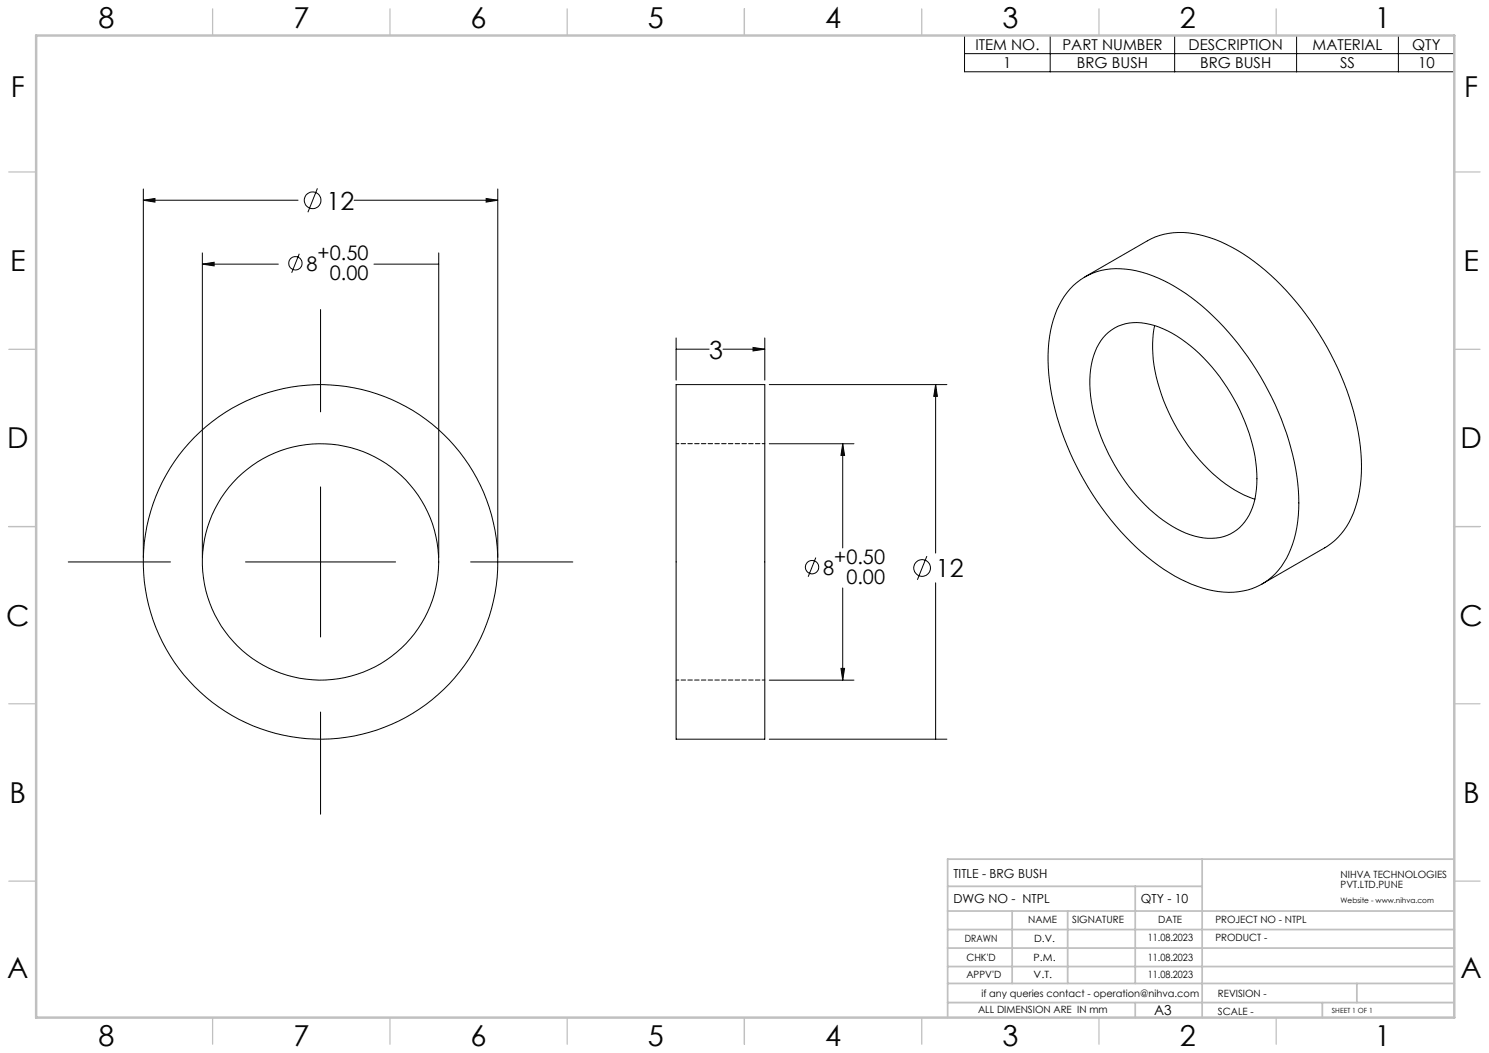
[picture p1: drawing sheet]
<svg xmlns="http://www.w3.org/2000/svg" width="420mm" height="297mm" viewBox="0 0 420 297" stroke-linecap="round" stroke-linejoin="round" font-family="sans-serif">
<g fill="none" stroke="#000" stroke-width=".28">
<path d="M272.1 10h138.1v10.2h-138.1zM272.1 15.1h138.1M296.2 10v10.2M331.3 10v10.2M365.7 10v10.2M394.4 10v10.2M40.4 56.5l3.3-.5v1zM40.4 53.3v103.9M40.4 56.5h43.7M89.5 53.1l-2.6 6.8M99.9 56.5h40.5M137.1 56l3.3 .5-3.3 .5z"/>
<path d="M140.4 53.3v103.9M57.1 74.5l3.3-.5v1zM57.1 71.3v85.9M57.1 74.5h21.4M84.4 71.6l-2.1 5.3M105.5 74.5h18.3M123.8 71.3v85.9M306 78.1l17.7-10.2a21 21 0 0 1 17.5-.9 56.3 56.3 0 0 1 24.5 18.2 79.8 79.8 0 0 1 18.2 42.7 32.7 32.7 0 0 1-4.8 21.7l-2.7 2.9-2 1.6-18.4 10.6M90.4 87.3v28.9M190.7 95.3v11.9M190.7 98.5h9.3M203.9 98.5h11.8"/>
<path d="M212.4 98l3.3 .5-3.3 .5zM215.7 95.3v11.9M302.8 80.5a18.8 18.8 0 0 1 17.7-4.1 50.7 50.7 0 0 1 24.7 15.8 80.5 80.5 0 0 1 21 45.9 32.9 32.9 0 0 1-4.8 21.7 18.3 18.3 0 0 1-19.2 6.8 45.5 45.5 0 0 1-21.7-12.2 81.5 81.5 0 0 1-24.7-48.7 33.9 33.9 0 0 1 4.4-22.1zM311.9 94.4a12.9 12.9 0 0 1 13.7-2.6 40.9 40.9 0 0 1 20.5 17.5 47.1 47.1 0 0 1 8.3 28.6 15 15 0 0 1-7.3 12.7 15.8 15.8 0 0 1-13.9-.8 48.3 48.3 0 0 1-21.3-23.4 41 41 0 0 1-4.1-23.5 15.9 15.9 0 0 1 4.1-8.5zM325.7 91.9a37.4 37.4 0 0 0 2.5 21 52.2 52.2 0 0 0 20.1 25.4l2.6 1.3 3 1.2M190.7 108.5h25v100h-25zM217 108.5h50.1M263.9 108.5l.5 3.3h-1zM263.9 108.5v47.5M90.4 137.3v42.4M217 125.2h23.9M237.7 125.2l.5 3.2h-1z"/>
<path d="M237.7 125.2v29.3M19.3 158.5h28.8M69.3 158.5h42.3M132.8 158.5h28.8M230.1 157.3l-2.1 5.4M261.4 156.8l-2.6 6.7M237.7 165.8v26M263.9 164.4v44.1M217 191.8h23.9M237.2 188.5h1l-.5 3.3zM90.4 200.8v28.9M217 208.5h50.1"/>
<circle cx="88.2" cy="56.5" r="2.34"/>
<circle cx="83.3" cy="74.3" r="1.88"/>
<circle cx="90.4" cy="158.5" r="50"/>
<circle cx="90.4" cy="158.5" r="33.3"/>
<circle cx="229" cy="160" r="1.89"/>
<circle cx="260.1" cy="160.2" r="2.36"/>
</g>
<g fill="none" stroke="#c0c0c0" stroke-width=".35">
<path d="M60 2.5v7.5M110 2.5v7.5M160 2.5v7.5M210 2.5v7.5M260 2.5v7.5M310 2.5v7.5M360 2.5v7.5M2.5 48.5h7.5M410 48.5h7.5M2.5 98.5h7.5M410 98.5h7.5M2.5 148.5h7.5"/>
<path d="M410 148.5h7.5M2.5 198.5h7.5M410 198.5h7.5M2.5 248.5h7.5M410 248.5h7.5M60 287v7.5M110 287v7.5M160 287v7.5M210 287v7.5M260 287v7.5M310 287v7.5M360 287v7.5"/>
</g>
<g fill="none" stroke="#c0c0c0" stroke-width=".5">
<path d="M267.3 257h142.7M267.3 250h71.8M285.5 257v20.4M301.2 257v20.4M320.2 250v27.4M339.1 242.3v44.7M410 242.3h-142.7v44.7M267.3 272.6h142.9M267.3 267.4h142.9M267.3 262.2h142.9M267.3 277.4h142.9M382.7 277.4v5.4"/>
<path d="M267.3 282.8h142.7M320.2 282.8v4.2M373 282.8v4.2"/>
</g>
<path d="M10.2 10h400v277h-400z" fill="none" stroke="#c0c0c0" stroke-width=".7"/>
<g fill="#000">
<path d="M40.4 56.5l3.3-.5v1zM137.1 56l3.3 .5-3.3 .5zM263.9 108.5l.5 3.3h-1zM212.4 98l3.3 .5-3.3 .5z"/>
<path d="M57.1 74.5l3.3-.5v1zM237.7 125.2l.5 3.2h-1zM237.2 188.5h1l-.5 3.3z"/>
</g>
<path d="M215.7 125.1h-25M190.7 191.8h25" fill="none" stroke="#000" stroke-width=".28" stroke-dasharray="1.3 .6" stroke-dashoffset=".5"/>
<g font-size="8.1">
<text x="27.8" y="8">8</text>
<text x="82.8" y="8">7</text>
<text x="132.8" y="8">6</text>
<text x="182.8" y="8">5</text>
<text x="232.8" y="8">4</text>
<text x="282.8" y="8">3</text>
<text x="332.8" y="8">2</text>
<text x="387.8" y="8">1</text>
<text x="3" y="27.2">F</text>
<text x="413" y="27.2">F</text>
<text x="2.8" y="76.5">E</text>
<text x="412.8" y="76.5">E</text>
<text x="2" y="126.5">D</text>
<text x="412" y="126.5">D</text>
<text x="1.7" y="176.5">C</text>
<text x="411.7" y="176.5">C</text>
<text x="2.7" y="226.5">B</text>
<text x="412.7" y="226.5">B</text>
<text x="2" y="275.7">A</text>
<text x="412" y="275.7">A</text>
<text x="27.8" y="295">8</text>
<text x="82.8" y="295">7</text>
<text x="132.8" y="295">6</text>
<text x="182.8" y="295">5</text>
<text x="232.8" y="295">4</text>
<text x="282.8" y="295">3</text>
<text x="332.8" y="295">2</text>
<text x="387.8" y="295">1</text>
</g>
<g font-size="7.1">
<text x="92.1" y="59.1">12</text>
<text x="200" y="101.1">3</text>
<text x="264" y="162.9">12</text>
</g>
<g font-size="5.6">
<text x="86.5" y="76.4">8</text>
<text x="89.6" y="73.2">+0.50</text>
<text x="93" y="78.9">0.00</text>
<text x="235.3" y="159">+0.50</text>
<text x="232.2" y="162.1">8</text>
<text x="238.7" y="164.6">0.00</text>
</g>
<g font-size="4.2">
<text x="275.1" y="14.1">ITEM NO.</text>
<text x="299.7" y="14.1">PART NUMBER</text>
<text x="335.3" y="14.1">DESCRIPTION</text>
<text x="370.3" y="14.1">MATERIAL</text>
<text x="398.3" y="14.1">QTY</text>
<text x="283" y="19.2">1</text>
<text x="303.8" y="19.2">BRG BUSH</text>
<text x="338.5" y="19.2">BRG BUSH</text>
<text x="378" y="19.2">SS</text>
<text x="400" y="19.2">10</text>
</g>
<text font-size="3.9" x="325.5" y="286.4">A3</text>
<g font-size="3.5">
<text x="268.9" y="247.6">TITLE - BRG BUSH</text>
<text x="268.9" y="254.8">DWG NO - NTPL</text>
<text x="321.8" y="254.8">QTY - 10</text>
</g>
<g font-size="2.8">
<text x="378.1" y="247.6">NIHVA TECHNOLOGIES</text>
<text x="378.1" y="250.4">PVT.LTD.PUNE</text>
<text x="290" y="260.4">NAME</text>
<text x="302.4" y="260.5">SIGNATURE</text>
<text x="326.7" y="260.5">DATE</text>
<text x="342.8" y="260.5">PROJECT NO - NTPL</text>
<text x="272.2" y="265.7">DRAWN</text>
<text x="291.7" y="265.7">D.V.</text>
<text x="323.8" y="265.5">11.08.2023</text>
<text x="342.8" y="265.5">PRODUCT -</text>
<text x="272.6" y="271.1">CHK'D</text>
<text x="272.6" y="275.8">APPV'D</text>
<text x="291.6" y="271.1">P.M.</text>
<text x="291.6" y="275.8">V.T.</text>
<text x="323.8" y="271.1">11.08.2023</text>
<text x="323.8" y="275.8">11.08.2023</text>
<text x="276.8" y="281.1">if any queries contact - operation@nihva.com</text>
<text x="343.5" y="281.1">REVISION -</text>
<text x="275.9" y="285.6">ALL DIMENSION ARE IN mm</text>
<text x="343.5" y="286.4">SCALE -</text>
</g>
<text font-size="2.1" x="378.1" y="254.8">Website - www.nihva.com</text>
<text font-size="2" x="375.7" y="285.6">SHEET 1 OF 1</text>
</svg>
